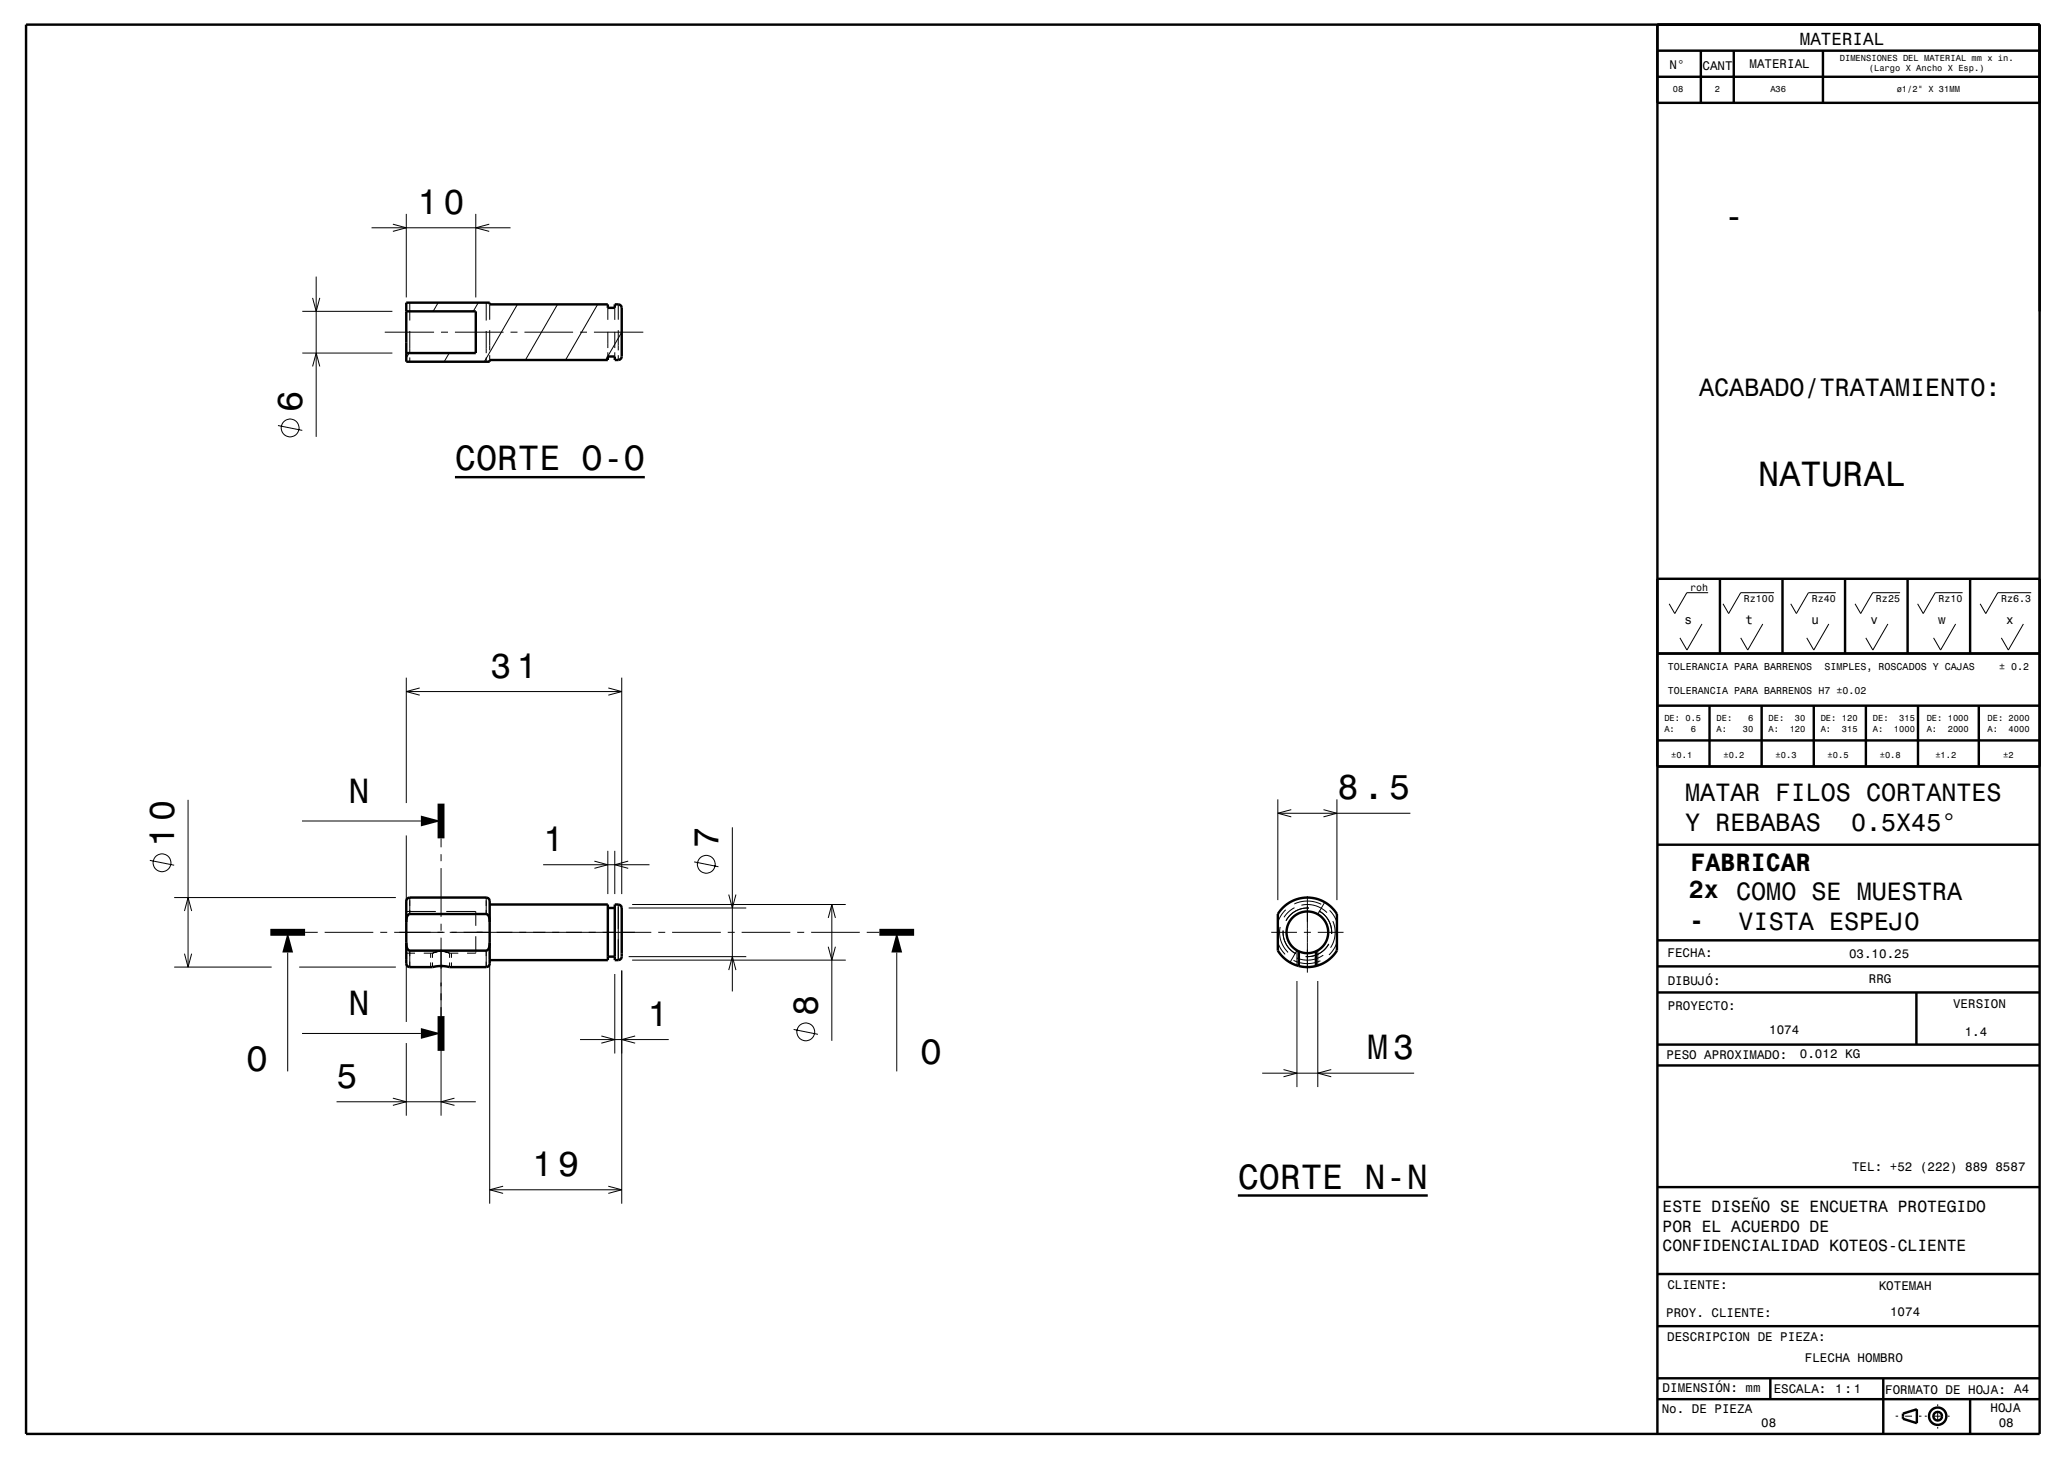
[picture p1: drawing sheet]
<svg xmlns="http://www.w3.org/2000/svg" width="297mm" height="210mm" viewBox="0 0 297 210" stroke-linecap="round" stroke-linejoin="round" font-family="sans-serif">
<g fill="none" stroke="#000" stroke-width=".14">
<path d="M45.5 39.8v23M53.5 32.8h20M56.5 32.2l2 .6-2 .5M58.5 30.8v12M68.5 30.8v12M70.4 32.2l-1.9 .6 1.9 .5M43.5 50.8h13M43.5 44.8h13M45 52.7l.5-1.9 .5 1.9M45 42.8l.5 2 .5-2M55.4 47.8h7.1M58.9 50.8l-.4 .7"/>
<path d="M59 43.5v2.6M59 47.6v3.2M59 51.4v.6M63 43.5l-.7 1.3M63.5 47.8h1M64.6 50.8l-.7 1.2M65.5 47.8h7M68.8 43.5l-.7 1.3M70 43.5v2.6M70 47.6v3.2M70 51.4v.6M70.5 43.8v2.2"/>
<path d="M70.5 47.5v2.9M70.5 51.1v.7M73.5 47.8h1M74.5 43.8l-4.8 8.2M75.5 47.8h7M80.2 43.8l-4.6 8M83.5 47.8h1M85.5 47.8h7.1M86 43.8l-4.6 8M87.5 44.3v1.7M87.5 47.7v2.4M87.5 50.7v.6"/>
<path d="M88.5 44.3v1.7M88.5 47.7v2.4M88.5 50.7v.6M89 43.8v2.2M89 47.5v2.9M89 51.1v.7M89.5 47.8l-2.3 4M40 61.2l3.5 .7M58.5 97.5v18M58.5 99.5h31M60.4 99l-1.9 .5 1.9 .5M87.5 99l2 .5-2 .5"/>
<path d="M89.5 97.5v31.1M244.9 89.8l-2.2 3.7-1-1.7M245.8 85.3h-3.1l-1.7 3-.8-1.4M253.7 89.8l-2.2 3.7-1-1.7M255.3 85.3h-4.8l-1.8 3-.8-1.4M263.2 89.8l-2.2 3.7-1-1.7M264.2 85.3h-4l-1.7 3-.8-1.4M271.7 89.8l-2.2 3.7-1-1.7M273.4 85.3h-3.9l-1.8 3-.8-1.4M281.4 89.8l-2.2 3.7-1-1.7M282.4 85.3h-3.9l-1.8 3-.8-1.4M291.2 89.8l-2.2 3.7-1-1.7"/>
<path d="M292.3 85.3h-4.8l-1.8 3-.8-1.4M27.1 115v24.1M43.5 118.1h17.1M105.4 119v23.6M183.9 115v14.5M183.9 117h19M185.8 116.5l-1.9 .5 1.9 .5M190.4 116.5l2 .5-2 .5M192.4 115v14.5M21.6 123.8l3.5 .6M25.1 139.1h14M25.1 129.1h31.9"/>
<path d="M26.5 131l.6-1.9 .5 1.9M26.5 137.2l.6 1.9 .5-1.9M41.4 137v17.1M43.1 139.1h13.9M43.9 134.1h1.8M46.7 134.1h7M54.7 134.1h1M56.7 134.1h7.3M58.5 135.6v.6a.61 .61 0 0 0 .5 .5M58.5 120.2v10.4M58.5 137.6v9.4M58.5 137.1h1.2"/>
<path d="M58.5 131.1h4.2M59 131.5a1.04 1.04 0 0 0-.5 1.1M59 129.1v2.4M59 136.7v2.4M59 136.7h2M59 131.5h2M61 137.1h1.2v.7M62 137.1v.7M62 138.4v.7M62.2 138.4v.7M62.5 136.7h4M62.5 131.5h4"/>
<path d="M63.5 136.8l-1.3 .3 .7-.2M63.5 136.8l1.2 .3-.7-.2M63.5 120.6v1.3M63.5 122.9v1M63.5 124.9v7M63.5 132.9v1M63.5 134.9v25.6M63.5 136.8h-.2M63.5 136.8h.1M63.7 139h.2M64.2 131.1h4.3v2.1M64.7 138.4v.7"/>
<path d="M64.7 134.1h29M65 137.1v.7M65 138.4v.7M66 137.1h-1.3v.7M68 136.7h2M68 131.5h2M68.5 134.7v2.2M68.5 137v.1h-1.3M70 131.5a1.02 1.02 0 0 1 .5 1.1M70 129.1v2.4M70 136.7v2.4M70.5 135.6l-.1 .6a.61 .61 0 0 1-.4 .5"/>
<path d="M70.5 137.6v35.5M78.2 124.4h15.3M85.5 123.9l2 .5-2 .5M87.5 122.4v6.2M88.5 122.4v6.2M89 130.1v8M89.5 134.1h1.9M89.5 139.6v33.5M90.4 123.9l-1.9 .5 1.9 .5M90.5 137.6h16.9M90.5 130.6h16.9M91 138.1h30.7"/>
<path d="M91 130.1h30.7M94.7 134.1h1M96.7 134.1h7M99.9 124l3.5 .7M104.7 134.1h1M104.9 128.7l.5 1.9 .5-1.9M104.9 139.5l.5-1.9 .5 1.9M106.7 134.1h7M114.7 134.1h1M116.7 134.1h7M119.2 136.2l.5 1.9 .5-1.9M119.2 132l.5-1.9 .5 1.9"/>
<path d="M119.7 130.1v19.6M124.7 134.1h1.8M129 137v17.1M182.9 134.1h3.7M183.9 135.6a4.5 4.5 0 0 0 1 1.7M184.2 133.3a4 4 0 0 0 1.2 3.7M184.6 133.9a3.5 3.5 0 0 0 1.9 3.3M185 130.9a4.6 4.6 0 0 0-1.1 1.7M185.6 138.4l1-1.7v2.2M186.1 138.1a4.5 4.5 0 0 0 3.9 .1M186.2 130a4.5 4.5 0 0 1 3.9 .1M186.3 130.6h-.1a4 4 0 0 0-1.4 1.3"/>
<path d="M187.3 130.2a4 4 0 0 1 3.6 1.1M187.6 134.1h1M188.1 128.9v11M188.4 130.6a3.5 3.5 0 0 0-3.3 1.8M189.6 136.7v2.2M189.6 134.1h3.7M189.8 131a3.5 3.5 0 0 1 1.8 3.3M190.4 137.4a4 4 0 0 1-3.8 .4M190.6 129.8l-1 1.7M191.2 135.8a3.5 3.5 0 0 1-3.3 1.8M191.3 130.9a4.5 4.5 0 0 1 1.1 1.7M191.8 132.5a4 4 0 0 1-.3 3.8"/>
<path d="M192.4 135.6l-.1 .1a4.5 4.5 0 0 1-1.1 1.7M43.5 148.6h17.1M48.4 158.5h20.1M56.5 158l2 .5-2 .5M58.5 150v10.5M65.4 158l-1.9 .5 1.9 .5M83.5 149.5h12.7M86.5 149l2 .5-2 .5M88.5 140.1v11.4M91.4 149l-1.9 .5 1.9 .5M114.2 148.1l3.5 .7M181.6 154.4h21.9"/>
<path d="M184.7 153.8l1.9 .6-1.9 .5M186.6 141.1v15.3M189.6 141.1v15.3M191.6 153.8l-2 .6 2 .5M70.5 171.1h19M72.4 170.6l-1.9 .5 1.9 .6M87.5 170.6l2 .5-2 .6M272.8 203.7h.3M274.1 203.7h1M276.1 203.7h.4M277 203.7h.3M278.3 203.7h1"/>
<path d="M278.8 202v.2M278.8 203.2v1M278.8 205.2v.3M280.3 203.7h.2"/>
<circle cx="41.7" cy="61.6" r="1.28"/>
<circle cx="23.3" cy="124.1" r="1.28"/>
<circle cx="101.6" cy="124.3" r="1.28"/>
<circle cx="115.9" cy="148.4" r="1.28"/>
</g>
<g fill="none" stroke="#000" stroke-width=".35">
<path d="M3.8 3.5h289.7v202.8h-289.7zM238.5 3.5v202.8M238.5 11h55M238.5 7.3h55M244.7 7.3v7.5M249.5 7.3v7.5M262.3 7.3v7.5M293.5 7.3v7.5h-55M293.5 3.5v3.8M58.5 43.5h12v.3h17v.5h1v-.5a.89 .89 0 0 1 .9 .2l.1 7.3a.5 .5 0 0 1-.5 .5h-.5v-.5h-1v.5h-17v.2h-12zM58.5 44.8h10v6h-10M65.5 68.6h27.3"/>
<path d="M238.5 94h55M238.5 83.3h55M247.5 83.3v10.7M256.5 83.3v10.7M265.5 83.3v10.7M274.5 83.3v10.7M283.5 83.3v10.7M238.5 110.3h55M238.5 101.5h55M238.5 106.5h55M246 101.5v8.8M253.5 101.5v8.8"/>
<path d="M261 101.5v8.8M268.5 101.5v8.8M276 101.5v8.8M284.7 101.5v8.8M58.5 132.6v-.6a.6 .6 0 0 1 .5-.5h11a1.02 1.02 0 0 1 .5 1.1M58.5 135.6v.6a.61 .61 0 0 0 .5 .5h11a1.02 1.02 0 0 0 .5-1.1M58.5 129.3l.5-.2h11a.5 .5 0 0 1 .5 .5v9a.5 .5 0 0 1-.5 .5h-5.3l-1.2-.2-1.3 .2h-3.2a.5 .5 0 0 1-.5-.5v-9zM63.5 138.9l.2 .1M70.5 130.1h17v8h-17M87.5 130.6h1M87.5 137.6h1M88.5 130.1a.88 .88 0 0 1 .9 .3l.1 7.2a.5 .5 0 0 1-.5 .5h-.5z"/>
<path d="M184.6 130.6a5 5 0 0 1 7.8 .9v5.2a5 5 0 0 1-8.5 0v-5.2zM186.9 136.8v2.1M189.4 136.8v2.1M238.5 135.3h55M238.5 139h55M238.5 121.5h55M238.5 142.8h55M238.5 153.3h55M238.5 150.3h55M275.8 142.8v7.5M178.1 172h27.4M238.5 170.8h55"/>
<path d="M238.5 198.3h55M238.5 190.8h55M238.5 183.3h55M254.7 198.3v3M271 198.3v8M238.5 201.3h55M273.8 203.3l2-.6v2l-2-.6zM283.5 201.3v5"/>
<circle cx="188.1" cy="134.1" r="3"/>
<circle cx="278.8" cy="203.7" r="1.25"/>
<circle cx="278.8" cy="203.7" r=".63"/>
</g>
<path d="M63.5 115.6v5M38.9 134.1h5M126.5 134.1h5M63.5 146.2v5" fill="none" stroke="#000" stroke-width="1" stroke-linecap="butt"/>
<g fill="#000">
<path d="M60.6 117.3l2.9 .8-2.9 .8z" fill-rule="evenodd"/>
<path d="M41.4 134.1l.8 2.9h-1.6z" fill-rule="evenodd"/>
<path d="M129 134.1l.8 2.9h-1.5z" fill-rule="evenodd"/>
<path d="M60.6 147.9l2.9 .7-2.9 .8z" fill-rule="evenodd"/>
</g>
<g font-size="5">
<text x="60.1" y="30.8">10</text>
<text x="248" y="32.9">-</text>
<text x="43.5" y="59.3" transform="rotate(-90 43.5 59.3)">6</text>
<text x="65.5" y="67.6">CORTE O-O</text>
<text x="253" y="69.9">NATURAL</text>
<text x="70.6" y="97.5">31</text>
<text x="50.1" y="115.5">N</text>
<text x="192.4" y="115">8.5</text>
<text x="25.1" y="121.8" transform="rotate(-90 25.1 121.8)">10</text>
<text x="78.2" y="122.4">1</text>
<text x="103.4" y="122" transform="rotate(-90 103.4 122)">7</text>
<text x="50.1" y="146">N</text>
<text x="93.2" y="147.5">1</text>
<text x="117.7" y="146.1" transform="rotate(-90 117.7 146.1)">8</text>
<text x="35.5" y="154.1">O</text>
<text x="132.5" y="153.1">O</text>
<text x="196.7" y="152.4">M3</text>
<text x="48.4" y="156.5">5</text>
<text x="76.6" y="169.1">19</text>
<text x="178.1" y="171">CORTE N-N</text>
</g>
<g font-size="3.6">
<text x="244.5" y="57">ACABADO/TRATAMIENTO:</text>
<text x="242.5" y="115.2">MATAR FILOS CORTANTES</text>
<text x="242.5" y="119.5">Y REBABAS</text>
<text x="266.4" y="119.5">0.5X45°</text>
<text x="243.3" y="125.2">FABRICAR</text>
<text x="243" y="129.2">2x COMO SE MUESTRA</text>
<text x="243.1" y="133.7">-</text>
<text x="250.2" y="133.7">VISTA ESPEJO</text>
</g>
<text font-size="2.5" x="259" y="6.5">MATERIAL</text>
<g font-size="2.3">
<text x="239.2" y="174.4">ESTE DISEÑO SE ENCUETRA PROTEGIDO</text>
<text x="239.2" y="177.2">POR EL ACUERDO DE</text>
<text x="239.2" y="180">CONFIDENCIALIDAD KOTEOS-CLIENTE</text>
</g>
<g font-size="1.8">
<text x="240.2" y="9.9">N°</text>
<text x="245" y="10">CANT</text>
<text x="251.7" y="9.8">MATERIAL</text>
<text x="242.4" y="89.8">s</text>
<text x="251.2" y="89.8">t</text>
<text x="260.7" y="89.8">u</text>
<text x="269.2" y="89.8">v</text>
<text x="278.9" y="89.8">w</text>
<text x="288.7" y="89.8">x</text>
<text x="240" y="137.7">FECHA:</text>
<text x="266.1" y="137.8">03.10.25</text>
<text x="240" y="141.6">DIBUJÓ:</text>
<text x="268.9" y="141.5">RRG</text>
<text x="240" y="145.2">PROYECTO:</text>
<text x="254.6" y="148.7">1074</text>
<text x="281" y="145">VERSION</text>
<text x="282.7" y="149">1.4</text>
<text x="239.8" y="152.3">PESO APROXIMADO:</text>
<text x="259" y="152.2">0.012 KG</text>
<text x="266.5" y="168.4">TEL: +52 (222) 889 8587</text>
<text x="239.9" y="185.4">CLIENTE:</text>
<text x="270.3" y="185.5">KOTEMAH</text>
<text x="239.8" y="189.4">PROY. CLIENTE:</text>
<text x="272" y="189.4">1074</text>
<text x="239.9" y="192.9">DESCRIPCION DE PIEZA:</text>
<text x="259.7" y="195.9">FLECHA HOMBRO</text>
<text x="239.1" y="203.2">No. DE PIEZA</text>
<text x="239.2" y="200.3">DIMENSIÓN: mm</text>
<text x="255.2" y="200.3">ESCALA:</text>
<text x="264.1" y="200.4">1:1</text>
<text x="271.3" y="200.5">FORMATO DE HOJA: A4</text>
<text x="286.4" y="203">HOJA</text>
<text x="253.4" y="205.3">08</text>
<text x="287.6" y="205.3">08</text>
</g>
<g font-size="1.4">
<text x="243.2" y="85">roh</text>
<text x="250.9" y="86.6">Rz100</text>
<text x="260.7" y="86.6">Rz40</text>
<text x="269.9" y="86.6">Rz25</text>
<text x="278.9" y="86.6">Rz10</text>
<text x="287.9" y="86.6">Rz6.3</text>
<text x="240" y="96.4">TOLERANCIA PARA BARRENOS</text>
<text x="240" y="99.8">TOLERANCIA PARA BARRENOS H7 ±0.02</text>
<text x="262.5" y="96.4">SIMPLES, ROSCADOS Y CAJAS</text>
<text x="287.6" y="96.4">± 0.2</text>
</g>
<g font-size="1.3">
<text x="264.7" y="8.8">DIMENSIONES DEL MATERIAL mm x in.</text>
<text x="268.9" y="10.3">(Largo X Ancho X Esp.)</text>
<text x="240.7" y="13.3">08</text>
<text x="246.7" y="13.3">2</text>
<text x="254.7" y="13.3">A36</text>
<text x="272.9" y="13.2">ø1/2&quot; X 31MM</text>
<text x="239.5" y="103.7">DE: 0.5</text>
<text x="239.5" y="105.2">A:</text>
<text x="243.3" y="105.2">6</text>
<text x="247" y="103.7">DE:</text>
<text x="247" y="105.2">A:</text>
<text x="250.8" y="105.2">30</text>
<text x="251.5" y="103.7">6</text>
<text x="254.5" y="103.7">DE:</text>
<text x="254.5" y="105.2">A:</text>
<text x="257.5" y="105.2">120</text>
<text x="258.3" y="103.7">30</text>
<text x="262" y="103.7">DE: 120</text>
<text x="262" y="105.2">A:</text>
<text x="265" y="105.2">315</text>
<text x="269.5" y="103.7">DE:</text>
<text x="269.5" y="105.2">A:</text>
<text x="272.5" y="105.2">1000</text>
<text x="273.3" y="103.7">315</text>
<text x="277.2" y="103.7">DE: 1000</text>
<text x="277.2" y="105.2">A:</text>
<text x="280.3" y="105.2">2000</text>
<text x="286" y="103.7">DE: 2000</text>
<text x="286" y="105.2">A:</text>
<text x="289" y="105.2">4000</text>
<text x="240.5" y="109">±0.1</text>
<text x="248" y="109">±0.2</text>
<text x="255.5" y="109">±0.3</text>
<text x="263" y="109">±0.5</text>
<text x="270.5" y="109">±0.8</text>
<text x="278.5" y="109">±1.2</text>
<text x="288.2" y="109">±2</text>
</g>
</svg>
